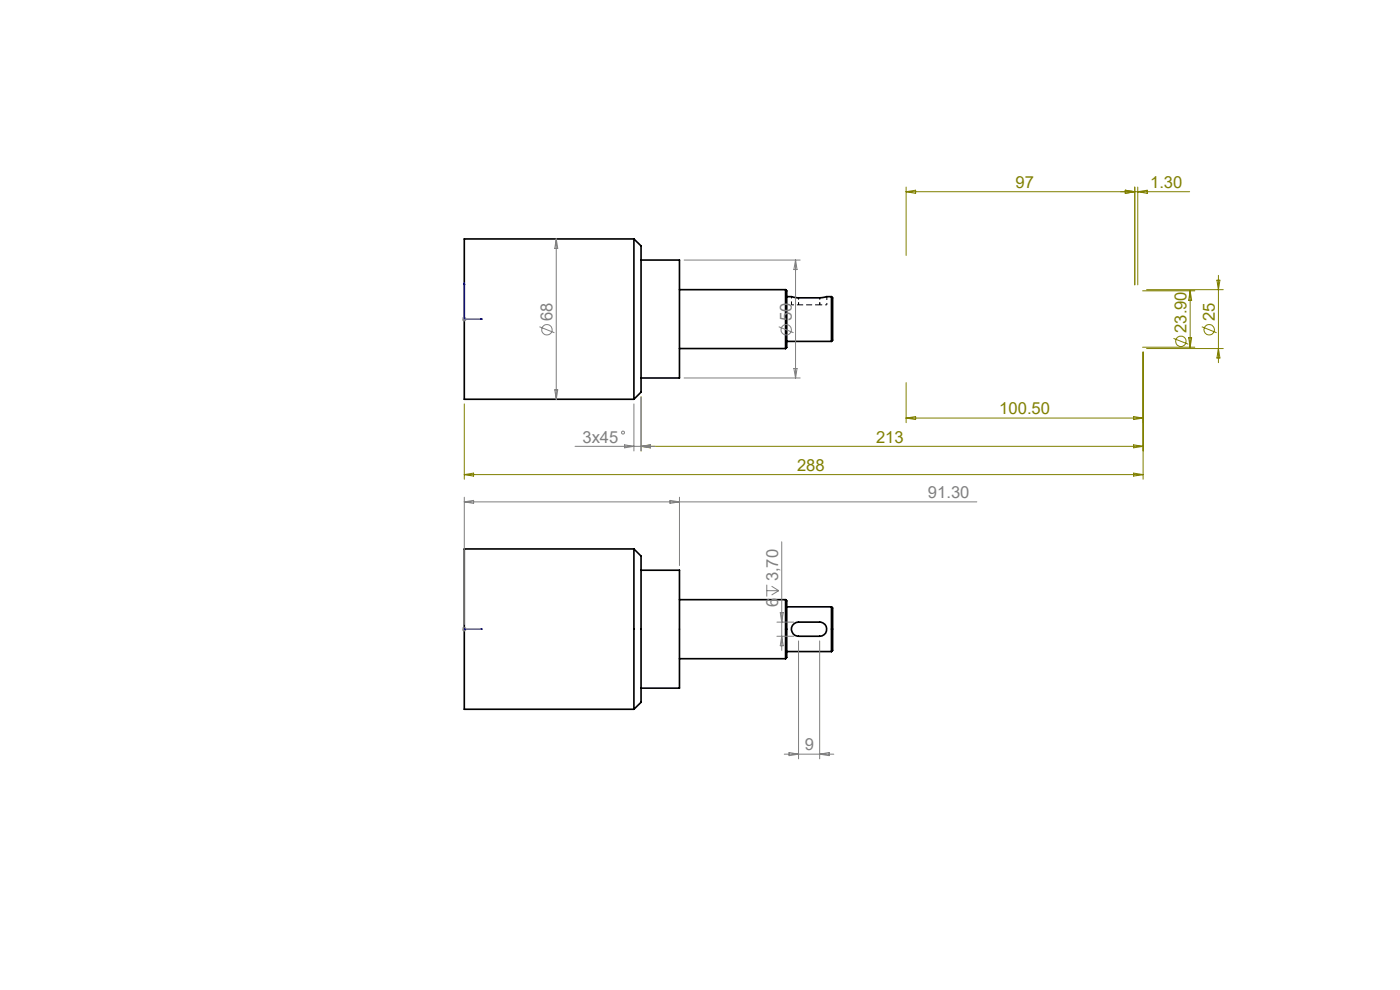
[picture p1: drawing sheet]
<svg xmlns="http://www.w3.org/2000/svg" width="297mm" height="210mm" viewBox="0 0 297 210" stroke-linecap="round" stroke-linejoin="round" font-family="sans-serif">
<g fill="none" stroke="#000" stroke-width=".35">
<path d="M134.5 50.7v34M134.5 50.7h-36v34h36M134.5 50.7l1.5 1.5v31l-1.5 1.5M136 55.2h8.1v25h-8.1M144.1 61.4h22.6M144.1 73.9h22.6M166.7 61.4v12.5M166.7 61.4l.2 .3v12l-.2 .2M166.9 62.9h1l1.3 .3h4.7l2.5-.3M166.9 72.4h9.5M176.4 62.9v9.5M176.4 62.9l.2 .3v9l-.2 .2"/>
<path d="M134.5 116.4l1.5 1.6v31l-1.5 1.5M134.5 116.4v34.1M134.5 116.4h-36v34.1h36M136 121h8.1v25h-8.1M144.1 127.2h22.6M144.1 139.7h22.6M166.7 127.2v12.5M166.7 127.2l.2 .3v11.9l-.2 .3M166.9 128.7h9.5M166.9 138.2h9.5M168.1 132.6l.8-.6h.5h4.5a1.5 1.5 0 0 1 1.5 1.5 1.5 1.5 0 0 1-1.5 1.5h-4.5a1.5 1.5 0 0 1-1.3-2.4zM176.4 128.7l.2 .3v9l-.2 .2"/>
<path d="M176.4 128.7v9.5"/>
</g>
<path d="M167.9 64.7h1.5M169.4 64.7v-1.5M173.9 64.7h1.5M173.9 64.7v-1.5" fill="none" stroke="#000" stroke-width=".21" stroke-dasharray="1.3 .6" stroke-dashoffset=".8" stroke-linecap="butt"/>
<path d="M169.4 64.7h4.5" fill="none" stroke="#000" stroke-width=".21" stroke-dasharray="1.3 .6" stroke-dashoffset=".3" stroke-linecap="butt"/>
<path d="M167.9 62.9v1.8M175.4 64.7v-1.8" fill="none" stroke="#000" stroke-width=".21" stroke-dasharray="1.3 .6" stroke-dashoffset=".9" stroke-linecap="butt"/>
<g fill="none" stroke="#808080" stroke-width=".21">
<path d="M118 50.7v34M118 50.7l.3 2h-.6zM145.1 55.2h24.7M168.8 55.2v25M168.8 55.2l.3 2h-.7zM98 67.7h1M98.1 67.3l.7 .7M98.5 67.2v1M98.8 67.3l-.7 .7M114.4 69.3l3.2 1.3M165.2 69.3l3.1 1.3M168.4 78.2h.7l-.3 2z"/>
<path d="M117.7 82.7h.6l-.3 2zM122 94.7h17M132.5 94.4l2 .3-2 .3zM134.5 85.7v10M136 84.2v11.5M136 94.7l2-.3v.6zM145.1 80.2h24.7M98.5 105.5v27M98.5 106.5h108.7M98.5 106.5l2-.4v.7zM142.1 106.1l2 .4-2 .3zM144.1 105.5v14.5"/>
<path d="M165.8 114.9v23.1M98 133.4h1M98.1 133.1l.7 .7M98.5 133v1M98.8 133.1l-.7 .7M162.7 124v2.5M162.7 125.3h2.5M163.7 124.3l1.5 1M164.8 135h3.6M164.8 132h3.6M165.2 125.3l-1.5 .9M165.5 130h.7l-.4 2z"/>
<path d="M165.8 135l.4 2h-.7zM169.4 136v25M173.9 136v25M166.4 160h10.5M167.4 159.6l2 .4-2 .3zM173.9 160l2-.4v.7z"/>
<circle cx="116" cy="70" r="1.1"/>
<circle cx="166.8" cy="69.9" r="1.09"/>
<circle cx="132.2" cy="91.8" r=".31"/>
</g>
<g fill="none" stroke="#808000" stroke-width=".21">
<path d="M192.2 39.7v14.5M240.7 39.7v20.7M241.4 39.7v20.7M192.2 40.7h60.2M192.2 40.7l2-.4v.7zM238.7 40.3l2 .4-2 .3zM241.4 40.7l2-.4v.7zM258.2 59.4h.6l-.3 2zM258.5 58.4v18.5M242.4 61.7h11.1M242.4 73.7h11.1M242.5 74.7v27"/>
<path d="M243.2 61.4h16.3M243.2 73.9h16.3M249 71.8l3.1 1.2M252.2 71.6h.6l-.3 2.1zM252.5 61.7v12M252.5 61.7l.3 2h-.6zM255 69.3l3.1 1.3M258.5 73.9l.3 2h-.6zM98.5 85.7v16M136 84.2v11.5M136 94.7h106.5M136 94.7l2-.3v.6z"/>
<path d="M192.2 81.2v8.5M192.2 88.7l2-.3v.6zM192.2 88.7h50.3M240.5 94.4l2 .3-2 .3zM240.5 88.4l2 .3-2 .3zM98.5 100.7h144M98.5 100.7l2-.3v.6zM240.5 100.4l2 .3-2 .3z"/>
<circle cx="250.5" cy="72.4" r="1.12"/>
<circle cx="256.5" cy="69.9" r="1.09"/>
</g>
<path d="M98.5 60l.1 .4h-.2zM98.5 60v7.7h3.8M102 67.6l.3 .1-.3 .1zM98.4 133.4h.2zM98.5 133.4h.1M98.5 133.4h3.8M102.3 133.4h-.3h.3" fill="none" stroke="#00f" stroke-width=".21"/>
<g fill="#00f">
<path d="M102 133.4h.3zM98.4 133.4h.2z"/>
<path d="M102 67.6l.3 .1-.3 .1zM98.5 60l.1 .4h-.2z"/>
</g>
<g font-size="3.5" fill="#808000">
<text x="215.4" y="39.9">97</text>
<text x="244" y="39.9">1.30</text>
<text x="251.7" y="70.6" transform="rotate(-90 251.7 70.6)">23.90</text>
<text x="257.7" y="68.2" transform="rotate(-90 257.7 68.2)">25</text>
<text x="212" y="87.9">100.50</text>
<text x="185.9" y="93.9">213</text>
<text x="169.1" y="99.9">288</text>
</g>
<g font-size="3.5" fill="#808080">
<text x="117.2" y="68.2" transform="rotate(-90 117.2 68.2)">68</text>
<text x="168" y="68.2" transform="rotate(-90 168 68.2)">50</text>
<text x="123.6" y="93.9">3x45</text>
<text x="196.9" y="105.7">91.30</text>
<text x="165.1" y="123.3" transform="rotate(-90 165.1 123.3)">3,70</text>
<text x="165.1" y="128.8" transform="rotate(-90 165.1 128.8)">6</text>
<text x="170.7" y="159.2">9</text>
</g>
</svg>
